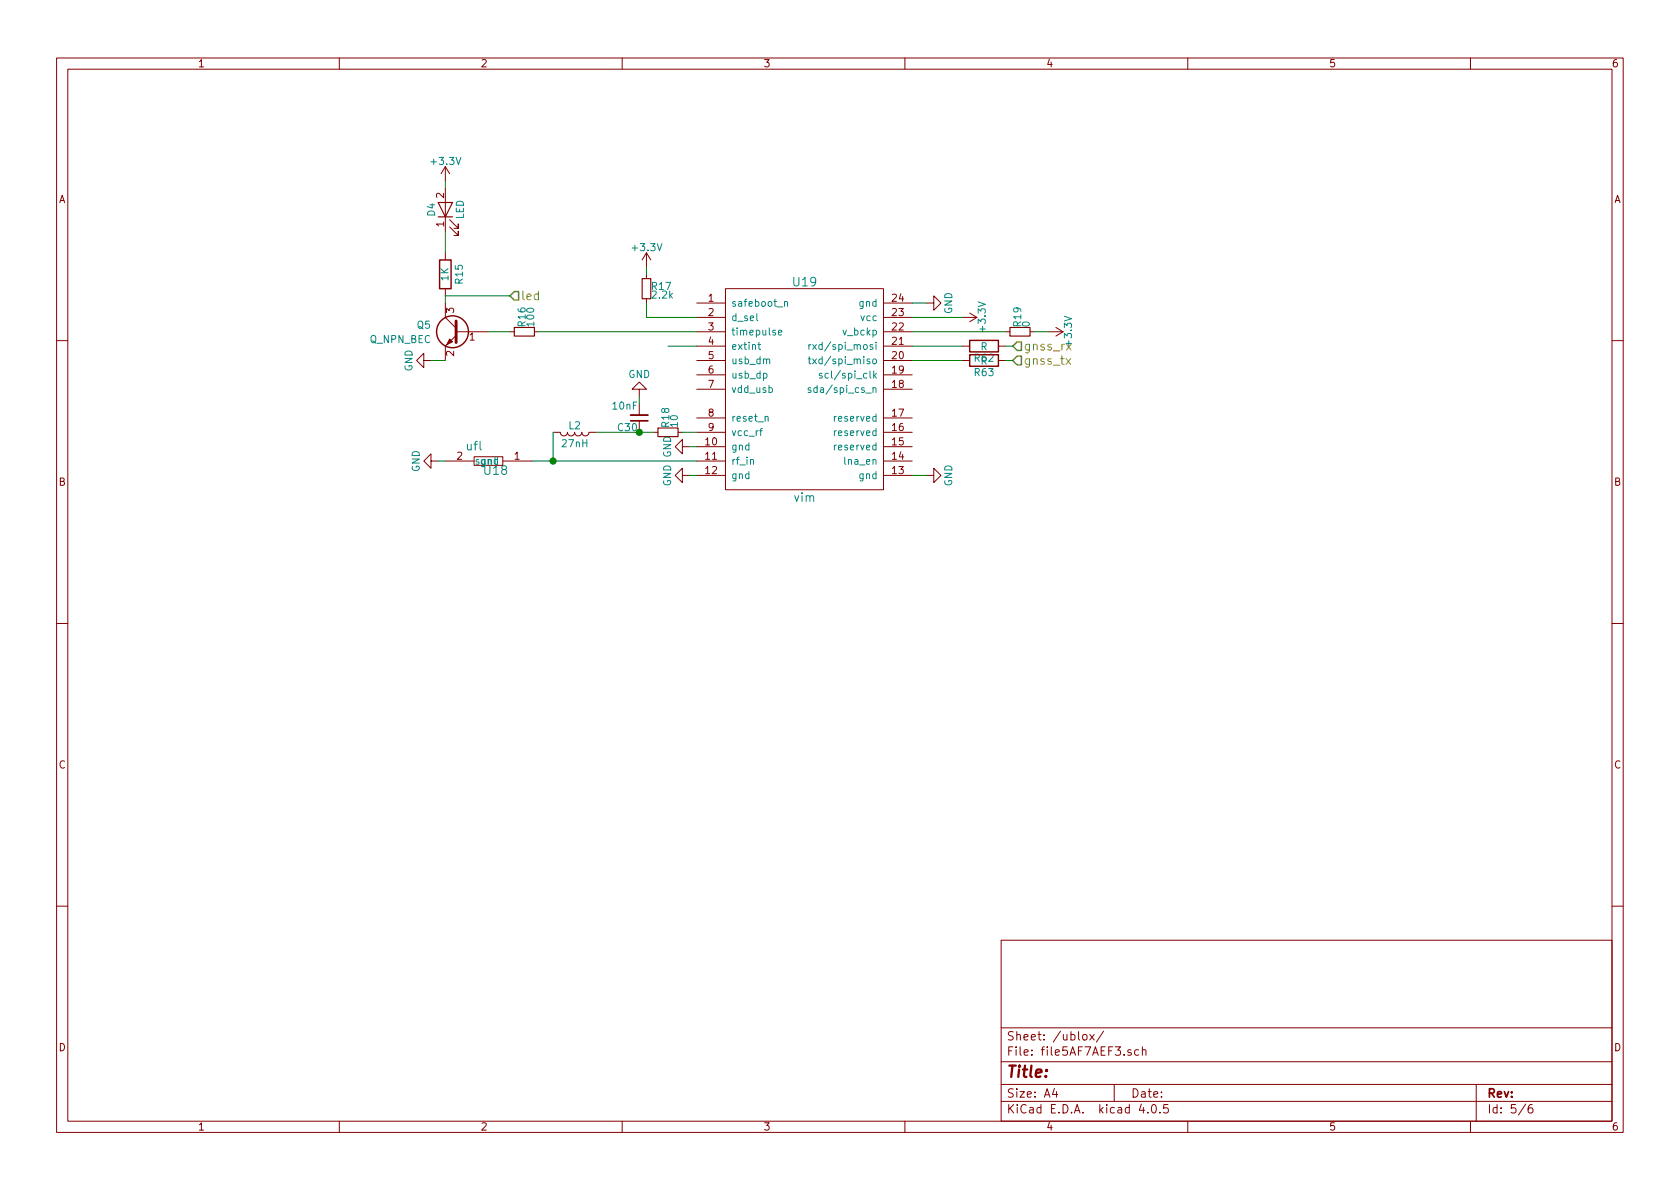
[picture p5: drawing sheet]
EESchema Schematic File Version 2
LIBS:VIM_2.1-rescue
LIBS:power
LIBS:device
LIBS:transistors
LIBS:conn
LIBS:linear
LIBS:regul
LIBS:74xx
LIBS:cmos4000
LIBS:adc-dac
LIBS:memory
LIBS:xilinx
LIBS:microcontrollers
LIBS:dsp
LIBS:microchip
LIBS:analog_switches
LIBS:motorola
LIBS:texas
LIBS:intel
LIBS:audio
LIBS:interface
LIBS:digital-audio
LIBS:philips
LIBS:display
LIBS:cypress
LIBS:siliconi
LIBS:opto
LIBS:atmel
LIBS:contrib
LIBS:valves
LIBS:stm32F405
LIBS:mpu
LIBS:68 PIN
LIBS:simcard
LIBS:j502
LIBS:mcugpio
LIBS:mc6o
LIBS:nup5150
LIBS:lm2596
LIBS:emmc
LIBS:TJA1042
LIBS:ufl
LIBS:ublox
LIBS:on semi op amp
LIBS:VIM_2.1-cache
EELAYER 25 0
EELAYER END
$Descr A4 11693 8268
encoding utf-8
Sheet 5 6
Title ""
Date ""
Rev ""
Comp ""
Comment1 ""
Comment2 ""
Comment3 ""
Comment4 ""
$EndDescr
$Comp
L ublox_m8u U19
U 1 1
P 5600 2800
F 0 "U19" H 5600 3650 60  0000 C CNN
F 1 "vim" H 5600 2150 60  0000 C CNN
F 2 "ublox:MU8" H 5600 2800 60  0001 C CNN
F 3 "" H 5600 2800 60  0001 C CNN
	1    5600 2800
	1    0    0    -1  
$EndComp
$Comp
L GND #PWR043
U 1 1
P 4800 3300
F 0 "#PWR043" H 4800 3050 50  0001 C CNN
F 1 "GND" H 4800 3150 50  0000 C CNN
F 2 "" H 4800 3300 50  0000 C CNN
F 3 "" H 4800 3300 50  0000 C CNN
	1    4800 3300
	0    1    1    0   
$EndComp
$Comp
L GND #PWR044
U 1 1
P 4800 3100
F 0 "#PWR044" H 4800 2850 50  0001 C CNN
F 1 "GND" H 4800 2950 50  0000 C CNN
F 2 "" H 4800 3100 50  0000 C CNN
F 3 "" H 4800 3100 50  0000 C CNN
	1    4800 3100
	0    1    1    0   
$EndComp
$Comp
L GND #PWR045
U 1 1
P 6450 3300
F 0 "#PWR045" H 6450 3050 50  0001 C CNN
F 1 "GND" H 6450 3150 50  0000 C CNN
F 2 "" H 6450 3300 50  0000 C CNN
F 3 "" H 6450 3300 50  0000 C CNN
	1    6450 3300
	0    -1   -1   0   
$EndComp
$Comp
L GND #PWR046
U 1 1
P 6450 2100
F 0 "#PWR046" H 6450 1850 50  0001 C CNN
F 1 "GND" H 6450 1950 50  0000 C CNN
F 2 "" H 6450 2100 50  0000 C CNN
F 3 "" H 6450 2100 50  0000 C CNN
	1    6450 2100
	0    -1   -1   0   
$EndComp
Wire Wire Line
	6450 2100 6350 2100
Wire Wire Line
	6350 3300 6450 3300
Wire Wire Line
	4850 3300 4800 3300
Wire Wire Line
	4800 3100 4850 3100
$Comp
L Q_NPN_BEC Q5
U 1 1
P 3200 2300
F 0 "Q5" H 3400 2350 50  0000 L CNN
F 1 "Q_NPN_BEC" H 3400 2250 50  0000 L CNN
F 2 "TO_SOT_Packages_SMD:SOT-23" H 3400 2400 50  0001 C CNN
F 3 "" H 3200 2300 50  0001 C CNN
	1    3200 2300
	-1   0    0    -1  
$EndComp
$Comp
L R R15
U 1 1
P 3100 1900
F 0 "R15" V 3000 1900 50  0000 C CNN
F 1 "1K" V 3100 1900 50  0000 C CNN
F 2 "Resistors_SMD:R_0603_HandSoldering" V 3030 1900 50  0001 C CNN
F 3 "" H 3100 1900 50  0001 C CNN
	1    3100 1900
	-1   0    0    1   
$EndComp
$Comp
L LED D4
U 1 1
P 3100 1450
F 0 "D4" H 3100 1550 50  0000 C CNN
F 1 "LED" H 3100 1350 50  0000 C CNN
F 2 "LEDs:LED_0805" H 3100 1450 50  0001 C CNN
F 3 "" H 3100 1450 50  0000 C CNN
	1    3100 1450
	0    -1   -1   0   
$EndComp
$Comp
L GND #PWR047
U 1 1
P 3000 2500
F 0 "#PWR047" H 3000 2250 50  0001 C CNN
F 1 "GND" H 3000 2350 50  0000 C CNN
F 2 "" H 3000 2500 50  0001 C CNN
F 3 "" H 3000 2500 50  0001 C CNN
	1    3000 2500
	0    1    1    0   
$EndComp
$Comp
L R_Small R16
U 1 1
P 3650 2300
F 0 "R16" H 3680 2320 50  0000 L CNN
F 1 "100" H 3680 2260 50  0000 L CNN
F 2 "Resistors_SMD:R_0603_HandSoldering" H 3650 2300 50  0001 C CNN
F 3 "" H 3650 2300 50  0001 C CNN
	1    3650 2300
	0    -1   -1   0   
$EndComp
Text HLabel 3550 2050 2    60   Input ~ 0
led
Wire Wire Line
	3100 1600 3100 1750
Wire Wire Line
	3100 2050 3100 2100
Wire Wire Line
	3100 2500 3000 2500
Wire Wire Line
	3550 2300 3400 2300
Wire Wire Line
	3550 2050 3100 2050
Wire Wire Line
	3750 2300 4850 2300
$Comp
L +3.3V #PWR048
U 1 1
P 3100 1250
F 0 "#PWR048" H 3100 1100 50  0001 C CNN
F 1 "+3.3V" H 3100 1390 50  0000 C CNN
F 2 "" H 3100 1250 50  0000 C CNN
F 3 "" H 3100 1250 50  0000 C CNN
	1    3100 1250
	1    0    0    -1  
$EndComp
Wire Wire Line
	3100 1250 3100 1300
Text HLabel 7050 2400 2    60   Input ~ 0
gnss_rx
Text HLabel 7050 2500 2    60   Input ~ 0
gnss_tx
Wire Wire Line
	6350 2400 6700 2400
Wire Wire Line
	6700 2500 6350 2500
Wire Wire Line
	4500 2200 4850 2200
Wire Wire Line
	4650 2400 4850 2400
$Comp
L R_Small R17
U 1 1
P 4500 2000
F 0 "R17" H 4530 2020 50  0000 L CNN
F 1 "2.2k" H 4530 1960 50  0000 L CNN
F 2 "Resistors_SMD:R_0603_HandSoldering" H 4500 2000 50  0001 C CNN
F 3 "" H 4500 2000 50  0000 C CNN
	1    4500 2000
	1    0    0    -1  
$EndComp
$Comp
L +3.3V #PWR049
U 1 1
P 4500 1850
F 0 "#PWR049" H 4500 1700 50  0001 C CNN
F 1 "+3.3V" H 4500 1990 50  0000 C CNN
F 2 "" H 4500 1850 50  0000 C CNN
F 3 "" H 4500 1850 50  0000 C CNN
	1    4500 1850
	1    0    0    -1  
$EndComp
Wire Wire Line
	4500 1850 4500 1900
Wire Wire Line
	4500 2100 4500 2200
$Comp
L +3.3V #PWR050
U 1 1
P 6700 2200
F 0 "#PWR050" H 6700 2050 50  0001 C CNN
F 1 "+3.3V" H 6700 2340 50  0000 C CNN
F 2 "" H 6700 2200 50  0000 C CNN
F 3 "" H 6700 2200 50  0000 C CNN
	1    6700 2200
	0    1    1    0   
$EndComp
Wire Wire Line
	6350 2200 6700 2200
$Comp
L R_Small R19
U 1 1
P 7100 2300
F 0 "R19" H 7130 2320 50  0000 L CNN
F 1 "0" H 7130 2260 50  0000 L CNN
F 2 "Resistors_SMD:R_0603_HandSoldering" H 7100 2300 50  0001 C CNN
F 3 "" H 7100 2300 50  0000 C CNN
	1    7100 2300
	0    -1   -1   0   
$EndComp
$Comp
L +3.3V #PWR051
U 1 1
P 7300 2300
F 0 "#PWR051" H 7300 2150 50  0001 C CNN
F 1 "+3.3V" H 7300 2440 50  0000 C CNN
F 2 "" H 7300 2300 50  0000 C CNN
F 3 "" H 7300 2300 50  0000 C CNN
	1    7300 2300
	0    1    1    0   
$EndComp
Wire Wire Line
	7300 2300 7200 2300
Wire Wire Line
	7000 2300 6350 2300
$Comp
L C_Small C30
U 1 1
P 4450 2900
F 0 "C30" H 4460 2970 50  0000 L CNN
F 1 "10nF" H 4460 2820 50  0000 L CNN
F 2 "Capacitors_SMD:C_0603_HandSoldering" H 4450 2900 50  0001 C CNN
F 3 "" H 4450 2900 50  0000 C CNN
	1    4450 2900
	-1   0    0    1   
$EndComp
$Comp
L L L2
U 1 1
P 4000 3000
F 0 "L2" V 3950 3000 50  0000 C CNN
F 1 "27nH" V 4075 3000 50  0000 C CNN
F 2 "Inductors_SMD:L_0805" H 4000 3000 50  0001 C CNN
F 3 "" H 4000 3000 50  0000 C CNN
	1    4000 3000
	0    1    1    0   
$EndComp
$Comp
L R_Small R18
U 1 1
P 4650 3000
F 0 "R18" H 4680 3020 50  0000 L CNN
F 1 "10" H 4680 2960 50  0000 L CNN
F 2 "Resistors_SMD:R_0603_HandSoldering" H 4650 3000 50  0001 C CNN
F 3 "" H 4650 3000 50  0000 C CNN
	1    4650 3000
	0    -1   -1   0   
$EndComp
Wire Wire Line
	4850 3000 4750 3000
Wire Wire Line
	4150 3000 4550 3000
Connection ~ 4450 3000
Wire Wire Line
	3700 3200 4850 3200
Wire Wire Line
	3850 3200 3850 3000
$Comp
L GND #PWR052
U 1 1
P 4450 2750
F 0 "#PWR052" H 4450 2500 50  0001 C CNN
F 1 "GND" H 4450 2600 50  0000 C CNN
F 2 "" H 4450 2750 50  0000 C CNN
F 3 "" H 4450 2750 50  0000 C CNN
	1    4450 2750
	-1   0    0    1   
$EndComp
Wire Wire Line
	4450 2750 4450 2800
$Comp
L ufl U18
U 1 1
P 3300 3100
F 0 "U18" H 3150 3270 60  0000 C CNN
F 1 "ufl" H 3300 3100 60  0000 C CNN
F 2 "ufl:ufl_shield" H 3300 3100 60  0001 C CNN
F 3 "" H 3300 3100 60  0001 C CNN
	1    3300 3100
	-1   0    0    1   
$EndComp
Connection ~ 3850 3200
$Comp
L GND #PWR053
U 1 1
P 3050 3200
F 0 "#PWR053" H 3050 2950 50  0001 C CNN
F 1 "GND" H 3050 3050 50  0000 C CNN
F 2 "" H 3050 3200 50  0000 C CNN
F 3 "" H 3050 3200 50  0000 C CNN
	1    3050 3200
	0    1    1    0   
$EndComp
Wire Wire Line
	3050 3200 3100 3200
$Comp
L R R62
U 1 1
P 6850 2400
F 0 "R62" V 6930 2400 50  0000 C CNN
F 1 "R" V 6850 2400 50  0000 C CNN
F 2 "Resistors_SMD:R_0603_HandSoldering" V 6780 2400 50  0001 C CNN
F 3 "" H 6850 2400 50  0001 C CNN
	1    6850 2400
	0    1    1    0   
$EndComp
Wire Wire Line
	7000 2400 7050 2400
$Comp
L R R63
U 1 1
P 6850 2500
F 0 "R63" V 6930 2500 50  0000 C CNN
F 1 "R" V 6850 2500 50  0000 C CNN
F 2 "Resistors_SMD:R_0603_HandSoldering" V 6780 2500 50  0001 C CNN
F 3 "" H 6850 2500 50  0001 C CNN
	1    6850 2500
	0    1    1    0   
$EndComp
Wire Wire Line
	7000 2500 7050 2500
$EndSCHEMATC
